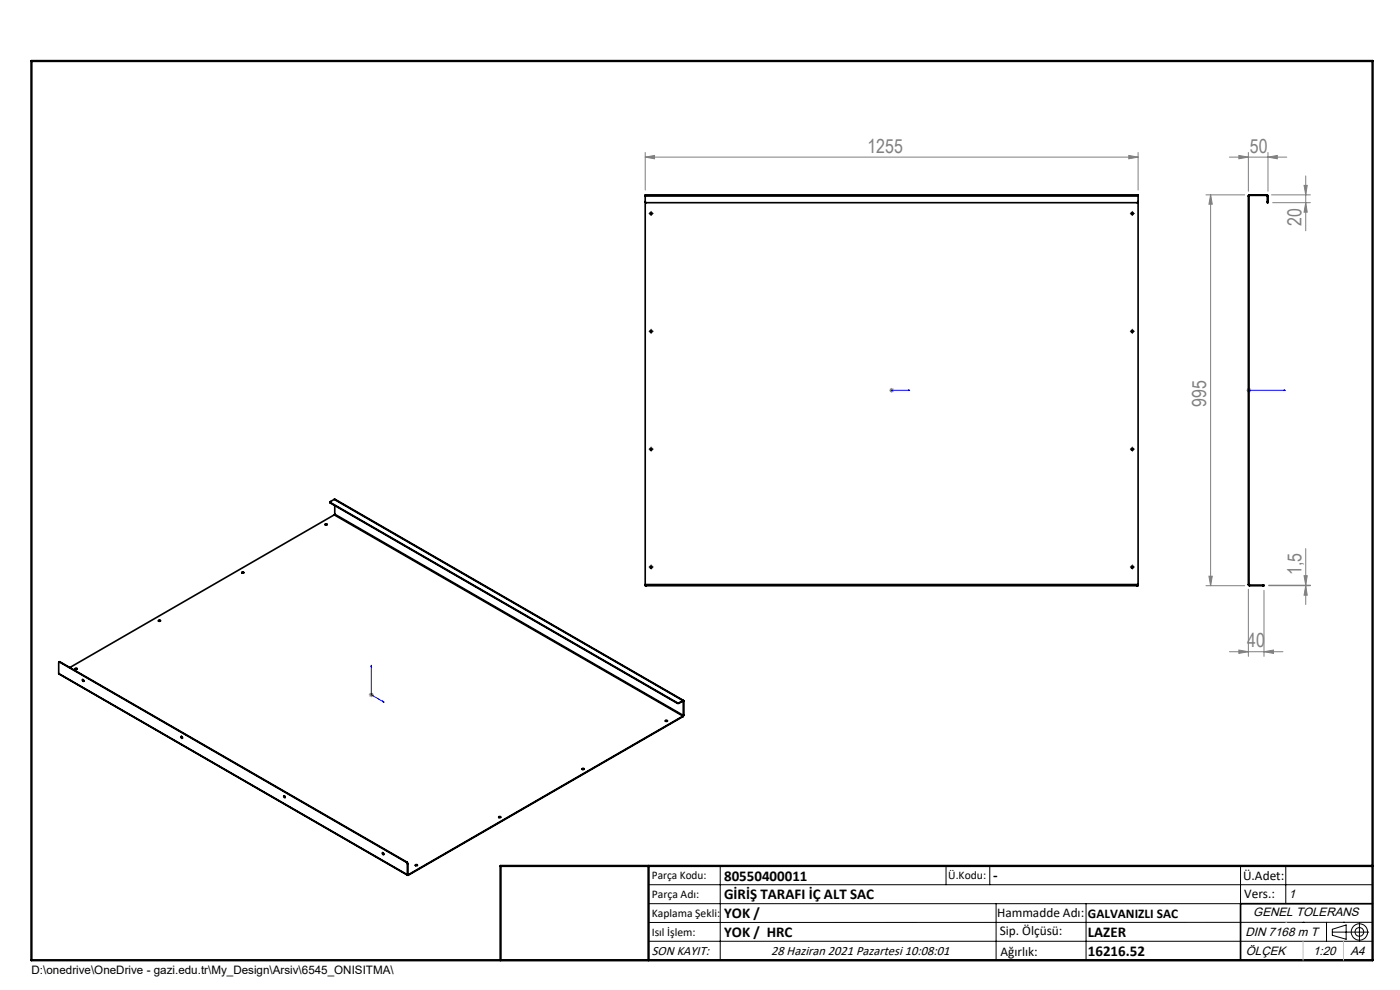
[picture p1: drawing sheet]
<svg xmlns="http://www.w3.org/2000/svg" width="297mm" height="210mm" viewBox="0 0 297 210" stroke-linecap="round" stroke-linejoin="round" font-family="sans-serif">
<g fill="none" stroke="#000" stroke-width=".21">
<path d="M137.9 45.3h.4M138.1 45.1v.4M240 45.3h.4M240.2 45.1v.4M137.9 70.3h.4M138.1 70.1v.4M240 70.3h.4M240.2 70.1v.4M137.9 95.3h.4M138.1 95.1v.4M240 95.3h.4M240.2 95.1v.4"/>
<path d="M137.9 120.3h.4M138.1 120.1v.4M240 120.3h.4M240.2 120.1v.4M137.6 187.7h153.6M137.6 191.7h153.6M137.6 199.7h153.6M152.8 183.7v20M200.7 183.7v4M210 183.7v4M211.3 191.7v12M230.4 191.7v12"/>
<path d="M263.2 183.7v20M272.8 183.7v8M276.4 195.6h.1M281.4 195.6v4.1M282.6 197.7h7.8M282.6 197.1l3-.9v3l-3-.8zM285 195.6h.1M288.4 195.8v3.8M291.2 195.6l-153.6 .1"/>
<circle cx="288.4" cy="197.7" r="1.74"/>
<circle cx="288.4" cy="197.7" r=".93"/>
</g>
<path d="M189.1 82.8h.2zM189.2 82.8h.1M189.2 82.8h3.8M193 82.8h-.4h.4M264.8 82.8h.2zM264.9 82.8h.1M264.9 82.8h7.7M272.6 82.8h-.3h.3M78.8 141.1v.4zM78.8 141.1v6.3l2.7 1.6M81.2 148.7l.3 .3-.3-.1z" fill="none" stroke="#00f" stroke-width=".21"/>
<g fill="none" stroke="#808080" stroke-width=".21">
<path d="M136.9 33.3l2-.3v.7zM136.9 32.3v8M136.9 33.3h104.5M239.5 33l1.9 .3-1.9 .4zM241.4 32.3v8M260.8 33.3h12.2M262.8 33l2 .3-2 .4zM264.8 32.3v8.3M269 33.3l2-.3v.7zM269 32.3v8.3M276.6 39.3h.7l-.3 2zM277 37.3v11.7"/>
<path d="M255.8 41.3h8.3M256.8 41.3v82.9M256.8 41.3l.4 2h-.7zM269.7 41.3h8.3M270 43h8M277 43l.3 2h-.7zM188.7 82.8h1M188.8 82.4l.7 .7M189.2 82.3v1M189.5 82.4l-.7 .7M264.4 82.8h1M264.6 82.4l.7 .7"/>
<path d="M264.9 82.3v1M265.3 82.4l-.7 .7M277 116.4v11.8M255.8 124.2h8.3M256.5 122.2h.7l-.4 2zM260.8 138.2h11.4M262.8 137.9l2 .3-2 .4zM264.8 125v14.2M268.1 138.2l2.1-.3v.7zM268.1 125.2v14M269.2 124.2h8.8M269.2 124.1h8.8"/>
<path d="M276.6 122.1h.7l-.3 2zM277 124.2l.3 2.1h-.7zM78.2 147.4h1.1M78.4 147l.7 .7M78.8 146.9v1M79.1 147l-.7 .7"/>
</g>
<g fill="none" stroke="#000" stroke-width=".21" stroke-dasharray="15.2 1.3 1.3 1.3">
<path d="M137.7 45.3h.1M138.1 44.9v-.1M138.1 45.7h.1M138.5 45.3h.1M239.8 45.3h.1M240.2 44.9v-.1M240.2 45.7h.1M240.6 45.3h.1M137.7 70.3h.1M138.1 69.9v-.1M138.1 70.7h.1M138.5 70.3h.1"/>
<path d="M239.8 70.3h.1M240.2 69.9v-.1M240.2 70.7h.1M240.6 70.3h.1M137.7 95.3h.1M138.1 94.9v-.1M138.1 95.7h.1M138.5 95.3h.1M239.8 95.3h.1M240.2 94.9v-.1M240.2 95.7h.1M240.6 95.3h.1"/>
<path d="M138.1 119.9v-.1M240.2 119.9v-.1M137.7 120.3h.1M138.1 120.7h.1M138.5 120.3h.1M239.8 120.3h.1M240.2 120.7h.1M240.6 120.3h.1"/>
</g>
<path d="M291.2 191.7h-28v12M106.2 203.7h185" fill="none" stroke="#000" stroke-width=".35"/>
<path d="M6.7 12.9h284.5v190.8h-284.5zM137.6 183.7v20M291.2 183.7h-185v20" fill="none" stroke="#000" stroke-width=".5"/>
<path d="M272.8 195.6h.1M276.4 199.7v4M285 199.7v4" fill="none" stroke="#c0c0c0" stroke-width=".21"/>
<g fill="#00f">
<path d="M192.6 82.8h.4zM189.1 82.8h.2z"/>
<path d="M264.8 82.8h.2zM272.3 82.8h.3z"/>
<path d="M81.2 148.7l.3 .3-.3-.1zM78.8 141.1v.4z"/>
</g>
<g fill="#808080">
<path d="M239.5 33l1.9 .3-1.9 .4zM136.9 33.3l2-.3v.7zM268.1 138.2l2.1-.3v.7zM262.8 137.9l2 .3-2 .4z"/>
<path d="M277 124.2l.3 2.1h-.7zM276.6 122.1h.7l-.3 2z"/>
<path d="M276.6 39.3h.7l-.3 2zM277 43l.3 2h-.7zM256.8 41.3l.4 2h-.7zM256.5 122.2h.7l-.4 2z"/>
<path d="M262.8 33l2 .3-2 .4zM269 33.3l2-.3v.7z"/>
</g>
<g fill="none" stroke="#000" stroke-width=".35">
<path d="M136.9 42.7l.2 .3h104.2l.1-.3M136.9 41.6v-.3h104.5v.3M136.9 41.6v82.4M136.9 41.6h104.5M241.4 41.6v82.4M264.8 41.6h.1M264.8 41.6v82.4M264.9 41.6v82.4M265.1 41.3l-.3 .3M265.1 41.4l-.2 .2M265.1 41.3h3.6M265.1 41.3v.1"/>
<path d="M265.1 41.4h3.6M268.7 41.4l.2 .2M268.7 41.3l.3 .3M268.7 41.3v.1M268.9 42.7v.3h.1v-.3M268.9 41.6h.1M268.9 42.7h.1M268.9 41.6v1.1M269 41.6v1.1M69 111.2l.3-.1 .1 .2-.3 .1zM69 111.3h.4M70 106.5l.1 .2"/>
<path d="M70.1 106.6l73.6 42.5M70.1 106.6v.1M70.1 106.7l73.6 42.5M70.9 105.9l-.9 .5 .1 .2M70.9 105.9l74.1 42.7M70.9 109.2l74 42.7M70.9 109.2l-56.1 32.4M70.9 105.9l74 42.7M71 109.1l-.1 .1M71 109.1l74 42.7M71 107.2v1.9M33.6 131.6l.3-.1 .1 .2-.3 .1z"/>
<path d="M33.6 131.7h.4M51.3 121.5h.4M51.3 121.3h.3l.1 .2-.3 .1zM136.9 124.1h.2M136.9 124.1l.2 .1M136.9 124v.1M136.9 124h104.5M137.1 124.1v.1M137.1 124.1h104.1M137.1 124.2h104.1M241.2 124.1h.2M241.2 124.1v.1"/>
<path d="M241.4 124.1l-.2 .1M241.4 124v.1M264.8 124l.3 .2M264.8 124h.1M264.9 124l.2 .1M265.1 124.1h2.8M265.1 124.2h2.8M265.1 124.1v.1M267.9 124.1h.2l-.2 .1M267.9 124.1v.1M12.5 142.9l74 42.8M12.5 142.9l73.9 42.7"/>
<path d="M12.6 140.4l-.1 .1v2.4M12.6 140.4l73.7 42.5M12.7 140.4h-.2M12.7 140.4h-.1M12.7 140.4l73.6 42.5M15.9 141.8l.4-.1 .1 .2-.3 .1zM15.9 141.9h.5M17.5 144.1l.3 .2-.1 .3-.2-.3zM17.6 144.1l.2 .4M38.5 156.2l.2 .4M141.1 153h.5M143.7 149.1h.3"/>
<path d="M143.7 149.2h.3M143.7 149.1v.1M144 149.1v.1M144.9 148.6l.2 .1M144.9 148.7l.1 .1M144.9 148.6v.1M144.9 151.9v.1M144.9 152l-58.3 33.7M144.9 151.9l-58.3 33.7M144.9 148.6l-.9 .5M144.9 148.7l-.9 .5M145 151.8l-.1 .1"/>
<path d="M145 148.8v3M145.1 151.7l-.2 .3M145.1 148.7l-.1 .1M145.1 148.7v3M145.1 151.7l-.1 .1M60.2 168.8l.2 .1v.3zM60.3 168.8l.2 .3M105.8 173.3l.4-.1v.2l-.3 .1zM105.8 173.4h.4M123.5 163.2h.4M81.1 180.9h.2a.2 .2 0 0 1 .1 .2 .2 .2 0 0 1-.1 .2zM81.2 180.9l.2 .3"/>
<path d="M86.3 182.9l.1 .3M86.3 182.9l.2 .3M86.3 182.9h.1M86.4 185.6l.2 .1M86.4 183.2v2.4M86.5 185.5l.1 .1M86.5 183.2h-.1M86.5 185.5l-.1 .1M86.5 183.2v2.3M86.6 185.6v.1M88.1 183.6h.4M88.2 183.4h.3v.2h-.3z"/>
<circle cx="138.1" cy="45.3" r=".22"/>
<circle cx="240.2" cy="45.3" r=".22"/>
<circle cx="138.1" cy="70.3" r=".22"/>
<circle cx="240.2" cy="70.3" r=".22"/>
<circle cx="138.1" cy="95.3" r=".23"/>
<circle cx="240.2" cy="95.3" r=".23"/>
<circle cx="138.1" cy="120.3" r=".22"/>
<circle cx="240.2" cy="120.3" r=".22"/>
<circle cx="38.6" cy="156.4" r=".19"/>
<circle cx="141.4" cy="152.9" r=".18"/>
<circle cx="123.7" cy="163.1" r=".19"/>
</g>
<g font-size="4.1" fill="#808080">
<text x="184" y="32.4">1255</text>
<text x="265.1" y="32.4">50</text>
<text x="276.1" y="48" transform="rotate(-90 276.1 48)">20</text>
<text x="255.9" y="86.3" transform="rotate(-90 255.9 86.3)">995</text>
<text x="276.1" y="122" transform="rotate(-90 276.1 122)">1,5</text>
<text x="264.6" y="137.3">40</text>
</g>
<g font-size="3.2">
<text x="153.6" y="186.8">80550400011</text>
<text x="153.6" y="190.8">GİRİŞ TARAFI İÇ ALT SAC</text>
<text x="210.7" y="186.6">-</text>
<text x="153.6" y="194.8">YOK /</text>
<text x="153.6" y="198.8">YOK / HRC</text>
<text x="230.8" y="198.7">LAZER</text>
<text x="230.8" y="202.8">16216.52</text>
</g>
<g font-size="2.8">
<text x="263.7" y="186.7">Ü.Adet:</text>
<text x="263.9" y="190.5">Vers.:</text>
<text x="211.5" y="194.5">Hammadde Adı:</text>
<text x="230.8" y="194.7">GALVANIZLI SAC</text>
<text x="138.3" y="202.6">SON KAYIT:</text>
<text x="163.6" y="202.6">28 Haziran 2021 Pazartesi 10:08:01</text>
<text x="212.1" y="198.4">Sip. Ölçüsü:</text>
<text x="212.2" y="202.7">Ağırlık:</text>
</g>
<g font-size="2.6">
<text x="273.4" y="190.4">1</text>
<text x="265.9" y="194.4">GENEL TOLERANS</text>
<text x="264.2" y="198.5">DIN 7168 m T</text>
<text x="264.3" y="202.6">ÖLÇEK</text>
<text x="278.5" y="202.6">1:20</text>
<text x="286.5" y="202.6">A4</text>
</g>
<g font-size="2.5">
<text x="138.3" y="186.4">Parça Kodu:</text>
<text x="138.3" y="190.5">Parça Adı:</text>
<text x="201.2" y="186.5">Ü.Kodu:</text>
<text x="138.3" y="194.5">Kaplama Şekli:</text>
<text x="138.3" y="198.6">Isıl İşlem:</text>
<text x="6.7" y="206.7">D:\onedrive\OneDrive - gazi.edu.tr\My_Design\Arsiv\6545_ONISITMA\</text>
</g>
</svg>
